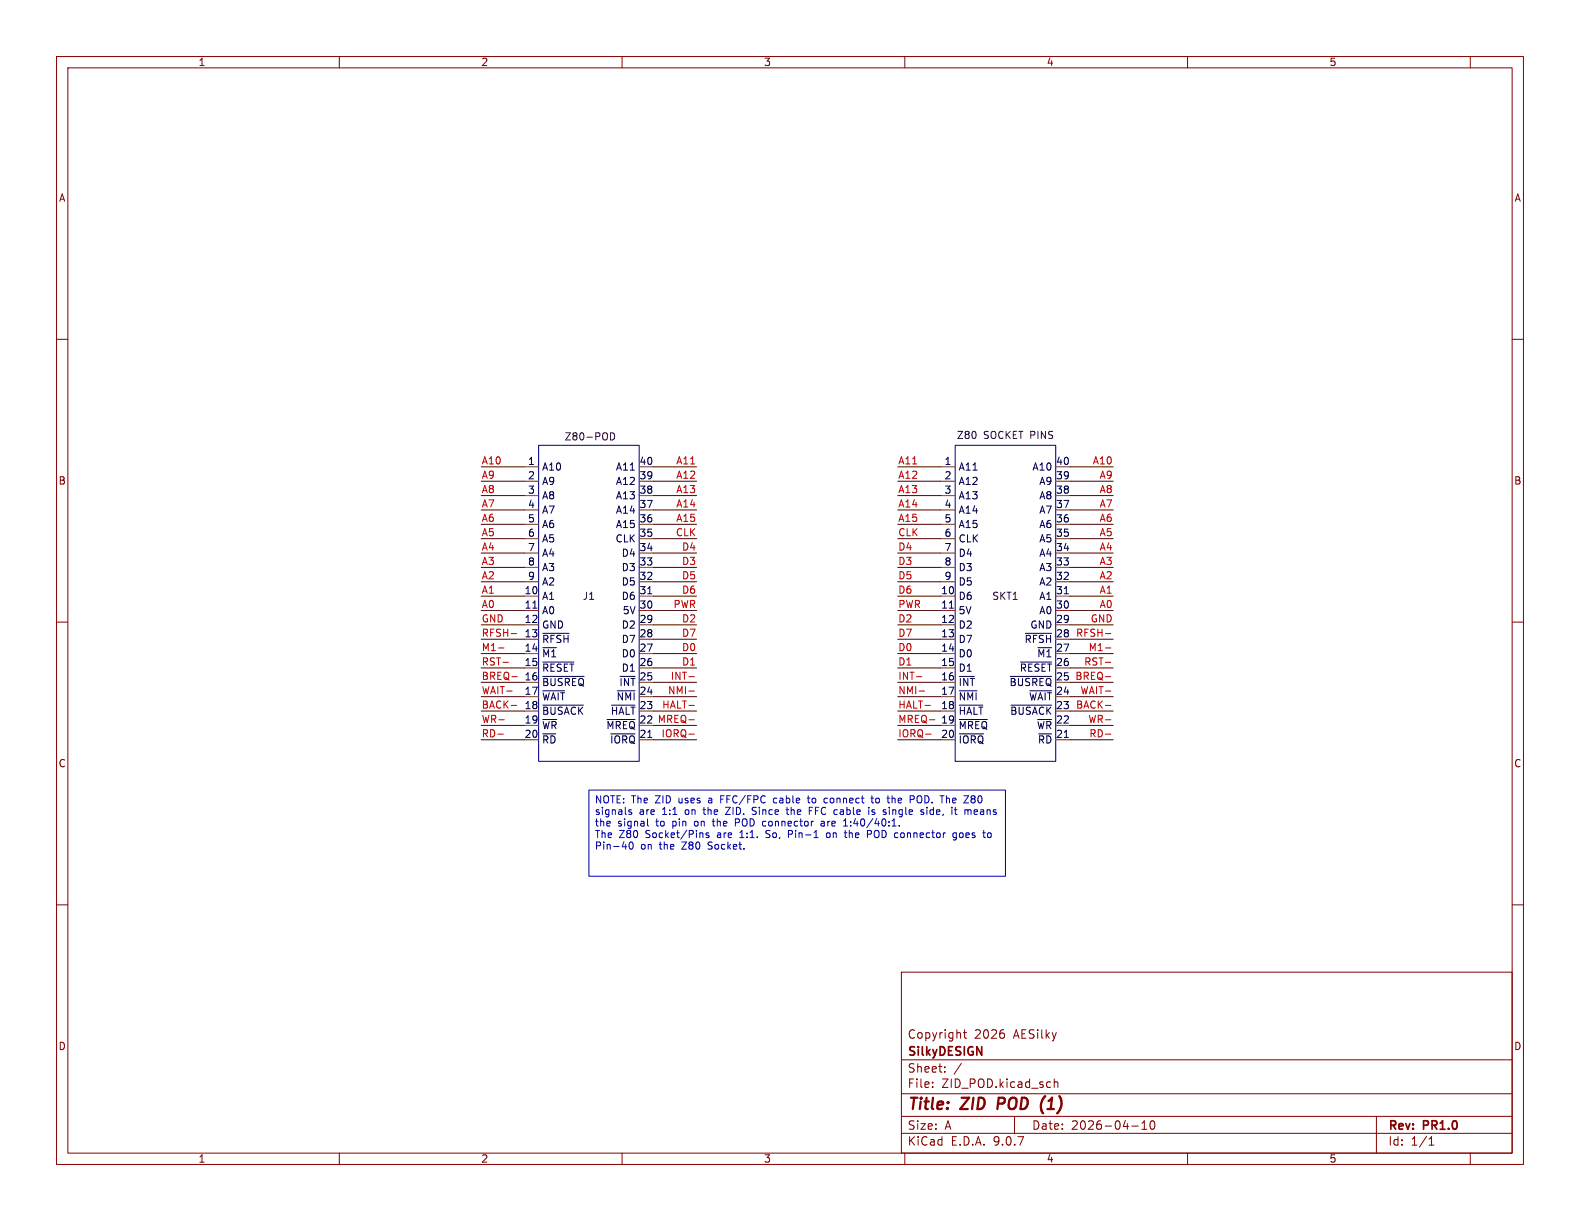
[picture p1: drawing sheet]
(kicad_sch
 (version 20250114)
 (generator "eeschema")
 (generator_version "9.0")
 (paper "A")
 (title_block
  (title "ZID POD (1)")
  (date "2026-04-10")
  (rev "PR1.0")
  (company "SilkyDESIGN")
  (comment 1 "Copyright 2026 AESilky"))
 (lib_symbols
  (symbol "AES_Library:Z80-Pod-AES" (exclude_from_sim no) (in_bom yes) (on_board yes)
   (property "Reference" "J" (at 0 0 0) (effects (font (size 1.27 1.27)) (hide yes)))
   (property "Value" "Z80-POD" (at 0 0 0) (effects (font (size 1.27 1.27))))
   (property "Footprint" "" (at 0 0 0) (effects (font (size 1.27 1.27)) (hide yes)))
   (property "Datasheet" "" (at 0 0 0) (effects (font (size 1.27 1.27)) (hide yes)))
   (property "Description" "Receive Debugger from Cable (reverse pins)" (at 0 0 0) (effects (font (size 1.27 1.27)) (hide yes)))
   (property "PIN_NOTE" "BIDIRECTIONAL pins are OUT on Z80, IN on TARGET" (at 0 0 0) (effects (font (size 1.27 1.27)) (hide yes)))
   (symbol "Z80-Pod-AES_0_1"
    (rectangle (start -8.89 26.67) (end 8.89 -29.21) (stroke (width 0) (type default)) (fill (type none))))
   (symbol "Z80-Pod-AES_1_1"
    (pin tri_state line (at -11.43 22.86 0) (length 2.54) (name "A10" (effects (font (size 1.27 1.27)))) (number "1" (effects (font (size 1.27 1.27)))))
    (pin tri_state line (at -11.43 20.32 0) (length 2.54) (name "A9" (effects (font (size 1.27 1.27)))) (number "2" (effects (font (size 1.27 1.27)))))
    (pin tri_state line (at -11.43 17.78 0) (length 2.54) (name "A8" (effects (font (size 1.27 1.27)))) (number "3" (effects (font (size 1.27 1.27)))))
    (pin tri_state line (at -11.43 15.24 0) (length 2.54) (name "A7" (effects (font (size 1.27 1.27)))) (number "4" (effects (font (size 1.27 1.27)))))
    (pin tri_state line (at -11.43 12.7 0) (length 2.54) (name "A6" (effects (font (size 1.27 1.27)))) (number "5" (effects (font (size 1.27 1.27)))))
    (pin tri_state line (at -11.43 10.16 0) (length 2.54) (name "A5" (effects (font (size 1.27 1.27)))) (number "6" (effects (font (size 1.27 1.27)))))
    (pin tri_state line (at -11.43 7.62 0) (length 2.54) (name "A4" (effects (font (size 1.27 1.27)))) (number "7" (effects (font (size 1.27 1.27)))))
    (pin tri_state line (at -11.43 5.08 0) (length 2.54) (name "A3" (effects (font (size 1.27 1.27)))) (number "8" (effects (font (size 1.27 1.27)))))
    (pin tri_state line (at -11.43 2.54 0) (length 2.54) (name "A2" (effects (font (size 1.27 1.27)))) (number "9" (effects (font (size 1.27 1.27)))))
    (pin tri_state line (at -11.43 0 0) (length 2.54) (name "A1" (effects (font (size 1.27 1.27)))) (number "10" (effects (font (size 1.27 1.27)))))
    (pin power_in line (at -11.43 -2.54 0) (length 2.54) (name "A0" (effects (font (size 1.27 1.27)))) (number "11" (effects (font (size 1.27 1.27)))))
    (pin tri_state line (at -11.43 -5.08 0) (length 2.54) (name "GND" (effects (font (size 1.27 1.27)))) (number "12" (effects (font (size 1.27 1.27)))))
    (pin bidirectional line (at -11.43 -7.62 0) (length 2.54) (name "~{RFSH}" (effects (font (size 1.27 1.27)))) (number "13" (effects (font (size 1.27 1.27)))))
    (pin bidirectional line (at -11.43 -10.16 0) (length 2.54) (name "~{M1}" (effects (font (size 1.27 1.27)))) (number "14" (effects (font (size 1.27 1.27)))))
    (pin bidirectional line (at -11.43 -12.7 0) (length 2.54) (name "~{RESET}" (effects (font (size 1.27 1.27)))) (number "15" (effects (font (size 1.27 1.27)))))
    (pin open_collector line (at -11.43 -15.24 0) (length 2.54) (name "~{BUSREQ}" (effects (font (size 1.27 1.27)))) (number "16" (effects (font (size 1.27 1.27)))))
    (pin open_collector line (at -11.43 -17.78 0) (length 2.54) (name "~{WAIT}" (effects (font (size 1.27 1.27)))) (number "17" (effects (font (size 1.27 1.27)))))
    (pin bidirectional line (at -11.43 -20.32 0) (length 2.54) (name "~{BUSACK}" (effects (font (size 1.27 1.27)))) (number "18" (effects (font (size 1.27 1.27)))))
    (pin tri_state line (at -11.43 -22.86 0) (length 2.54) (name "~{WR}" (effects (font (size 1.27 1.27)))) (number "19" (effects (font (size 1.27 1.27)))))
    (pin tri_state line (at -11.43 -25.4 0) (length 2.54) (name "~{RD}" (effects (font (size 1.27 1.27)))) (number "20" (effects (font (size 1.27 1.27)))))
    (pin tri_state line (at 11.43 22.86 180) (length 2.54) (name "A11" (effects (font (size 1.27 1.27)))) (number "40" (effects (font (size 1.27 1.27)))))
    (pin tri_state line (at 11.43 20.32 180) (length 2.54) (name "A12" (effects (font (size 1.27 1.27)))) (number "39" (effects (font (size 1.27 1.27)))))
    (pin tri_state line (at 11.43 17.78 180) (length 2.54) (name "A13" (effects (font (size 1.27 1.27)))) (number "38" (effects (font (size 1.27 1.27)))))
    (pin tri_state line (at 11.43 15.24 180) (length 2.54) (name "A14" (effects (font (size 1.27 1.27)))) (number "37" (effects (font (size 1.27 1.27)))))
    (pin tri_state line (at 11.43 12.7 180) (length 2.54) (name "A15" (effects (font (size 1.27 1.27)))) (number "36" (effects (font (size 1.27 1.27)))))
    (pin bidirectional line (at 11.43 10.16 180) (length 2.54) (name "CLK" (effects (font (size 1.27 1.27)))) (number "35" (effects (font (size 1.27 1.27)))))
    (pin tri_state line (at 11.43 7.62 180) (length 2.54) (name "D4" (effects (font (size 1.27 1.27)))) (number "34" (effects (font (size 1.27 1.27)))))
    (pin tri_state line (at 11.43 5.08 180) (length 2.54) (name "D3" (effects (font (size 1.27 1.27)))) (number "33" (effects (font (size 1.27 1.27)))))
    (pin tri_state line (at 11.43 2.54 180) (length 2.54) (name "D5" (effects (font (size 1.27 1.27)))) (number "32" (effects (font (size 1.27 1.27)))))
    (pin tri_state line (at 11.43 0 180) (length 2.54) (name "D6" (effects (font (size 1.27 1.27)))) (number "31" (effects (font (size 1.27 1.27)))))
    (pin power_in line (at 11.43 -2.54 180) (length 2.54) (name "5V" (effects (font (size 1.27 1.27)))) (number "30" (effects (font (size 1.27 1.27)))))
    (pin tri_state line (at 11.43 -5.08 180) (length 2.54) (name "D2" (effects (font (size 1.27 1.27)))) (number "29" (effects (font (size 1.27 1.27)))))
    (pin tri_state line (at 11.43 -7.62 180) (length 2.54) (name "D7" (effects (font (size 1.27 1.27)))) (number "28" (effects (font (size 1.27 1.27)))))
    (pin tri_state line (at 11.43 -10.16 180) (length 2.54) (name "D0" (effects (font (size 1.27 1.27)))) (number "27" (effects (font (size 1.27 1.27)))))
    (pin tri_state line (at 11.43 -12.7 180) (length 2.54) (name "D1" (effects (font (size 1.27 1.27)))) (number "26" (effects (font (size 1.27 1.27)))))
    (pin open_collector line (at 11.43 -15.24 180) (length 2.54) (name "~{INT}" (effects (font (size 1.27 1.27)))) (number "25" (effects (font (size 1.27 1.27)))))
    (pin open_collector line (at 11.43 -17.78 180) (length 2.54) (name "~{NMI}" (effects (font (size 1.27 1.27)))) (number "24" (effects (font (size 1.27 1.27)))))
    (pin bidirectional line (at 11.43 -20.32 180) (length 2.54) (name "~{HALT}" (effects (font (size 1.27 1.27)))) (number "23" (effects (font (size 1.27 1.27)))))
    (pin tri_state line (at 11.43 -22.86 180) (length 2.54) (name "~{MREQ}" (effects (font (size 1.27 1.27)))) (number "22" (effects (font (size 1.27 1.27)))))
    (pin tri_state line (at 11.43 -25.4 180) (length 2.54) (name "~{IORQ}" (effects (font (size 1.27 1.27)))) (number "21" (effects (font (size 1.27 1.27))))))
   (embedded_fonts no))
  (symbol "AES_Library:Z80-Target-AES" (exclude_from_sim no) (in_bom yes) (on_board yes)
   (property "Reference" "J" (at 0 0 0) (effects (font (size 1.27 1.27)) (hide yes)))
   (property "Value" "Z80-Target" (at 0 0 0) (effects (font (size 1.27 1.27))))
   (property "Footprint" "Connector_PinHeader_2.00mm:PinHeader_2x20_P2.00mm_Vertical" (at 0 0 0) (effects (font (size 1.27 1.27)) (hide yes)))
   (property "Datasheet" "https://smallcomputercentral.com/rcbus/" (at 0 0 0) (effects (font (size 1.27 1.27)) (hide yes)))
   (property "Description" "Connect Z80 to Target via Cable" (at 0 0 0) (effects (font (size 1.27 1.27)) (hide yes)))
   (property "PIN_NOTE" "BIDIRECTIONAL pins are OUT on Z80, IN on TARGET" (at 0 0 0) (effects (font (size 1.27 1.27)) (hide yes)))
   (symbol "Z80-Target-AES_0_1"
    (rectangle (start -8.89 26.67) (end 8.89 -29.21) (stroke (width 0) (type default)) (fill (type none))))
   (symbol "Z80-Target-AES_1_1"
    (pin tri_state line (at -11.43 22.86 0) (length 2.54) (name "A11" (effects (font (size 1.27 1.27)))) (number "1" (effects (font (size 1.27 1.27)))))
    (pin tri_state line (at -11.43 20.32 0) (length 2.54) (name "A12" (effects (font (size 1.27 1.27)))) (number "2" (effects (font (size 1.27 1.27)))))
    (pin tri_state line (at -11.43 17.78 0) (length 2.54) (name "A13" (effects (font (size 1.27 1.27)))) (number "3" (effects (font (size 1.27 1.27)))))
    (pin tri_state line (at -11.43 15.24 0) (length 2.54) (name "A14" (effects (font (size 1.27 1.27)))) (number "4" (effects (font (size 1.27 1.27)))))
    (pin tri_state line (at -11.43 12.7 0) (length 2.54) (name "A15" (effects (font (size 1.27 1.27)))) (number "5" (effects (font (size 1.27 1.27)))))
    (pin bidirectional line (at -11.43 10.16 0) (length 2.54) (name "CLK" (effects (font (size 1.27 1.27)))) (number "6" (effects (font (size 1.27 1.27)))))
    (pin tri_state line (at -11.43 7.62 0) (length 2.54) (name "D4" (effects (font (size 1.27 1.27)))) (number "7" (effects (font (size 1.27 1.27)))))
    (pin tri_state line (at -11.43 5.08 0) (length 2.54) (name "D3" (effects (font (size 1.27 1.27)))) (number "8" (effects (font (size 1.27 1.27)))))
    (pin tri_state line (at -11.43 2.54 0) (length 2.54) (name "D5" (effects (font (size 1.27 1.27)))) (number "9" (effects (font (size 1.27 1.27)))))
    (pin tri_state line (at -11.43 0 0) (length 2.54) (name "D6" (effects (font (size 1.27 1.27)))) (number "10" (effects (font (size 1.27 1.27)))))
    (pin power_in line (at -11.43 -2.54 0) (length 2.54) (name "5V" (effects (font (size 1.27 1.27)))) (number "11" (effects (font (size 1.27 1.27)))))
    (pin tri_state line (at -11.43 -5.08 0) (length 2.54) (name "D2" (effects (font (size 1.27 1.27)))) (number "12" (effects (font (size 1.27 1.27)))))
    (pin tri_state line (at -11.43 -7.62 0) (length 2.54) (name "D7" (effects (font (size 1.27 1.27)))) (number "13" (effects (font (size 1.27 1.27)))))
    (pin tri_state line (at -11.43 -10.16 0) (length 2.54) (name "D0" (effects (font (size 1.27 1.27)))) (number "14" (effects (font (size 1.27 1.27)))))
    (pin tri_state line (at -11.43 -12.7 0) (length 2.54) (name "D1" (effects (font (size 1.27 1.27)))) (number "15" (effects (font (size 1.27 1.27)))))
    (pin open_collector line (at -11.43 -15.24 0) (length 2.54) (name "~{INT}" (effects (font (size 1.27 1.27)))) (number "16" (effects (font (size 1.27 1.27)))))
    (pin open_collector line (at -11.43 -17.78 0) (length 2.54) (name "~{NMI}" (effects (font (size 1.27 1.27)))) (number "17" (effects (font (size 1.27 1.27)))))
    (pin bidirectional line (at -11.43 -20.32 0) (length 2.54) (name "~{HALT}" (effects (font (size 1.27 1.27)))) (number "18" (effects (font (size 1.27 1.27)))))
    (pin tri_state line (at -11.43 -22.86 0) (length 2.54) (name "~{MREQ}" (effects (font (size 1.27 1.27)))) (number "19" (effects (font (size 1.27 1.27)))))
    (pin tri_state line (at -11.43 -25.4 0) (length 2.54) (name "~{IORQ}" (effects (font (size 1.27 1.27)))) (number "20" (effects (font (size 1.27 1.27)))))
    (pin tri_state line (at 11.43 22.86 180) (length 2.54) (name "A10" (effects (font (size 1.27 1.27)))) (number "40" (effects (font (size 1.27 1.27)))))
    (pin tri_state line (at 11.43 20.32 180) (length 2.54) (name "A9" (effects (font (size 1.27 1.27)))) (number "39" (effects (font (size 1.27 1.27)))))
    (pin tri_state line (at 11.43 17.78 180) (length 2.54) (name "A8" (effects (font (size 1.27 1.27)))) (number "38" (effects (font (size 1.27 1.27)))))
    (pin tri_state line (at 11.43 15.24 180) (length 2.54) (name "A7" (effects (font (size 1.27 1.27)))) (number "37" (effects (font (size 1.27 1.27)))))
    (pin tri_state line (at 11.43 12.7 180) (length 2.54) (name "A6" (effects (font (size 1.27 1.27)))) (number "36" (effects (font (size 1.27 1.27)))))
    (pin tri_state line (at 11.43 10.16 180) (length 2.54) (name "A5" (effects (font (size 1.27 1.27)))) (number "35" (effects (font (size 1.27 1.27)))))
    (pin tri_state line (at 11.43 7.62 180) (length 2.54) (name "A4" (effects (font (size 1.27 1.27)))) (number "34" (effects (font (size 1.27 1.27)))))
    (pin tri_state line (at 11.43 5.08 180) (length 2.54) (name "A3" (effects (font (size 1.27 1.27)))) (number "33" (effects (font (size 1.27 1.27)))))
    (pin tri_state line (at 11.43 2.54 180) (length 2.54) (name "A2" (effects (font (size 1.27 1.27)))) (number "32" (effects (font (size 1.27 1.27)))))
    (pin tri_state line (at 11.43 0 180) (length 2.54) (name "A1" (effects (font (size 1.27 1.27)))) (number "31" (effects (font (size 1.27 1.27)))))
    (pin tri_state line (at 11.43 -2.54 180) (length 2.54) (name "A0" (effects (font (size 1.27 1.27)))) (number "30" (effects (font (size 1.27 1.27)))))
    (pin power_in line (at 11.43 -5.08 180) (length 2.54) (name "GND" (effects (font (size 1.27 1.27)))) (number "29" (effects (font (size 1.27 1.27)))))
    (pin bidirectional line (at 11.43 -7.62 180) (length 2.54) (name "~{RFSH}" (effects (font (size 1.27 1.27)))) (number "28" (effects (font (size 1.27 1.27)))))
    (pin bidirectional line (at 11.43 -10.16 180) (length 2.54) (name "~{M1}" (effects (font (size 1.27 1.27)))) (number "27" (effects (font (size 1.27 1.27)))))
    (pin open_collector line (at 11.43 -12.7 180) (length 2.54) (name "~{RESET}" (effects (font (size 1.27 1.27)))) (number "26" (effects (font (size 1.27 1.27)))))
    (pin bidirectional line (at 11.43 -15.24 180) (length 2.54) (name "~{BUSREQ}" (effects (font (size 1.27 1.27)))) (number "25" (effects (font (size 1.27 1.27)))))
    (pin bidirectional line (at 11.43 -17.78 180) (length 2.54) (name "~{WAIT}" (effects (font (size 1.27 1.27)))) (number "24" (effects (font (size 1.27 1.27)))))
    (pin bidirectional line (at 11.43 -20.32 180) (length 2.54) (name "~{BUSACK}" (effects (font (size 1.27 1.27)))) (number "23" (effects (font (size 1.27 1.27)))))
    (pin tri_state line (at 11.43 -22.86 180) (length 2.54) (name "~{WR}" (effects (font (size 1.27 1.27)))) (number "22" (effects (font (size 1.27 1.27)))))
    (pin tri_state line (at 11.43 -25.4 180) (length 2.54) (name "~{RD}" (effects (font (size 1.27 1.27)))) (number "21" (effects (font (size 1.27 1.27))))))
   (embedded_fonts no)))
 (text_box "NOTE: The ZID uses a FFC/FPC cable to connect to the POD. The Z80 signals are 1:1 on the ZID. Since the FFC cable is single side, it means the signal to pin on the POD connector are 1:40/40:1.\nThe Z80 Socket/Pins are 1:1. So, Pin-1 on the POD connector goes to Pin-40 on the Z80 Socket."
  (exclude_from_sim no)
  (at 104.14 139.7 0)
  (size 73.66 15.24)
  (margins 0.9525 0.9525 0.9525 0.9525)
  (stroke (width 0) (type solid))
  (fill (type none))
  (effects (font (size 1.27 1.27)) (justify left top)))
 (wire
  (pts (xy 158.75 85.09) (xy 166.37 85.09))
  (stroke (width 0) (type default)))
 (wire
  (pts (xy 123.19 85.09) (xy 115.57 85.09))
  (stroke (width 0) (type default)))
 (wire
  (pts (xy 158.75 120.65) (xy 166.37 120.65))
  (stroke (width 0) (type default)))
 (wire
  (pts (xy 158.75 102.87) (xy 166.37 102.87))
  (stroke (width 0) (type default)))
 (wire
  (pts (xy 158.75 110.49) (xy 166.37 110.49))
  (stroke (width 0) (type default)))
 (wire
  (pts (xy 123.19 100.33) (xy 115.57 100.33))
  (stroke (width 0) (type default)))
 (wire
  (pts (xy 158.75 130.81) (xy 166.37 130.81))
  (stroke (width 0) (type default)))
 (wire
  (pts (xy 158.75 90.17) (xy 166.37 90.17))
  (stroke (width 0) (type default)))
 (wire
  (pts (xy 123.19 82.55) (xy 115.57 82.55))
  (stroke (width 0) (type default)))
 (wire
  (pts (xy 123.19 107.95) (xy 115.57 107.95))
  (stroke (width 0) (type default)))
 (wire
  (pts (xy 123.19 123.19) (xy 115.57 123.19))
  (stroke (width 0) (type default)))
 (wire
  (pts (xy 189.23 120.65) (xy 196.85 120.65))
  (stroke (width 0) (type default)))
 (wire
  (pts (xy 158.75 115.57) (xy 166.37 115.57))
  (stroke (width 0) (type default)))
 (wire
  (pts (xy 158.75 118.11) (xy 166.37 118.11))
  (stroke (width 0) (type default)))
 (wire
  (pts (xy 158.75 97.79) (xy 166.37 97.79))
  (stroke (width 0) (type default)))
 (wire
  (pts (xy 189.23 95.25) (xy 196.85 95.25))
  (stroke (width 0) (type default)))
 (wire
  (pts (xy 189.23 113.03) (xy 196.85 113.03))
  (stroke (width 0) (type default)))
 (wire
  (pts (xy 189.23 100.33) (xy 196.85 100.33))
  (stroke (width 0) (type default)))
 (wire
  (pts (xy 158.75 107.95) (xy 166.37 107.95))
  (stroke (width 0) (type default)))
 (wire
  (pts (xy 189.23 123.19) (xy 196.85 123.19))
  (stroke (width 0) (type default)))
 (wire
  (pts (xy 158.75 113.03) (xy 166.37 113.03))
  (stroke (width 0) (type default)))
 (wire
  (pts (xy 92.71 125.73) (xy 85.09 125.73))
  (stroke (width 0) (type default)))
 (wire
  (pts (xy 92.71 110.49) (xy 85.09 110.49))
  (stroke (width 0) (type default)))
 (wire
  (pts (xy 158.75 100.33) (xy 166.37 100.33))
  (stroke (width 0) (type default)))
 (wire
  (pts (xy 123.19 102.87) (xy 115.57 102.87))
  (stroke (width 0) (type default)))
 (wire
  (pts (xy 189.23 82.55) (xy 196.85 82.55))
  (stroke (width 0) (type default)))
 (wire
  (pts (xy 158.75 128.27) (xy 166.37 128.27))
  (stroke (width 0) (type default)))
 (wire
  (pts (xy 123.19 92.71) (xy 115.57 92.71))
  (stroke (width 0) (type default)))
 (wire
  (pts (xy 189.23 90.17) (xy 196.85 90.17))
  (stroke (width 0) (type default)))
 (wire
  (pts (xy 92.71 82.55) (xy 85.09 82.55))
  (stroke (width 0) (type default)))
 (wire
  (pts (xy 123.19 90.17) (xy 115.57 90.17))
  (stroke (width 0) (type default)))
 (wire
  (pts (xy 189.23 102.87) (xy 196.85 102.87))
  (stroke (width 0) (type default)))
 (wire
  (pts (xy 123.19 118.11) (xy 115.57 118.11))
  (stroke (width 0) (type default)))
 (wire
  (pts (xy 123.19 95.25) (xy 115.57 95.25))
  (stroke (width 0) (type default)))
 (wire
  (pts (xy 92.71 95.25) (xy 85.09 95.25))
  (stroke (width 0) (type default)))
 (wire
  (pts (xy 92.71 105.41) (xy 85.09 105.41))
  (stroke (width 0) (type default)))
 (wire
  (pts (xy 92.71 123.19) (xy 85.09 123.19))
  (stroke (width 0) (type default)))
 (wire
  (pts (xy 123.19 97.79) (xy 115.57 97.79))
  (stroke (width 0) (type default)))
 (wire
  (pts (xy 158.75 87.63) (xy 166.37 87.63))
  (stroke (width 0) (type default)))
 (wire
  (pts (xy 158.75 125.73) (xy 166.37 125.73))
  (stroke (width 0) (type default)))
 (wire
  (pts (xy 92.71 130.81) (xy 85.09 130.81))
  (stroke (width 0) (type default)))
 (wire
  (pts (xy 92.71 128.27) (xy 85.09 128.27))
  (stroke (width 0) (type default)))
 (wire
  (pts (xy 189.23 92.71) (xy 196.85 92.71))
  (stroke (width 0) (type default)))
 (wire
  (pts (xy 123.19 110.49) (xy 115.57 110.49))
  (stroke (width 0) (type default)))
 (wire
  (pts (xy 123.19 130.81) (xy 115.57 130.81))
  (stroke (width 0) (type default)))
 (wire
  (pts (xy 123.19 120.65) (xy 115.57 120.65))
  (stroke (width 0) (type default)))
 (wire
  (pts (xy 92.71 92.71) (xy 85.09 92.71))
  (stroke (width 0) (type default)))
 (wire
  (pts (xy 92.71 107.95) (xy 85.09 107.95))
  (stroke (width 0) (type default)))
 (wire
  (pts (xy 92.71 97.79) (xy 85.09 97.79))
  (stroke (width 0) (type default)))
 (wire
  (pts (xy 189.23 130.81) (xy 196.85 130.81))
  (stroke (width 0) (type default)))
 (wire
  (pts (xy 123.19 113.03) (xy 115.57 113.03))
  (stroke (width 0) (type default)))
 (wire
  (pts (xy 189.23 110.49) (xy 196.85 110.49))
  (stroke (width 0) (type default)))
 (wire
  (pts (xy 92.71 85.09) (xy 85.09 85.09))
  (stroke (width 0) (type default)))
 (wire
  (pts (xy 158.75 92.71) (xy 166.37 92.71))
  (stroke (width 0) (type default)))
 (wire
  (pts (xy 189.23 115.57) (xy 196.85 115.57))
  (stroke (width 0) (type default)))
 (wire
  (pts (xy 189.23 87.63) (xy 196.85 87.63))
  (stroke (width 0) (type default)))
 (wire
  (pts (xy 123.19 115.57) (xy 115.57 115.57))
  (stroke (width 0) (type default)))
 (wire
  (pts (xy 158.75 123.19) (xy 166.37 123.19))
  (stroke (width 0) (type default)))
 (wire
  (pts (xy 189.23 85.09) (xy 196.85 85.09))
  (stroke (width 0) (type default)))
 (wire
  (pts (xy 92.71 120.65) (xy 85.09 120.65))
  (stroke (width 0) (type default)))
 (wire
  (pts (xy 189.23 105.41) (xy 196.85 105.41))
  (stroke (width 0) (type default)))
 (wire
  (pts (xy 123.19 125.73) (xy 115.57 125.73))
  (stroke (width 0) (type default)))
 (wire
  (pts (xy 92.71 87.63) (xy 85.09 87.63))
  (stroke (width 0) (type default)))
 (wire
  (pts (xy 123.19 87.63) (xy 115.57 87.63))
  (stroke (width 0) (type default)))
 (wire
  (pts (xy 123.19 128.27) (xy 115.57 128.27))
  (stroke (width 0) (type default)))
 (wire
  (pts (xy 189.23 107.95) (xy 196.85 107.95))
  (stroke (width 0) (type default)))
 (wire
  (pts (xy 158.75 95.25) (xy 166.37 95.25))
  (stroke (width 0) (type default)))
 (wire
  (pts (xy 123.19 105.41) (xy 115.57 105.41))
  (stroke (width 0) (type default)))
 (wire
  (pts (xy 158.75 82.55) (xy 166.37 82.55))
  (stroke (width 0) (type default)))
 (wire
  (pts (xy 92.71 118.11) (xy 85.09 118.11))
  (stroke (width 0) (type default)))
 (wire
  (pts (xy 158.75 105.41) (xy 166.37 105.41))
  (stroke (width 0) (type default)))
 (wire
  (pts (xy 92.71 100.33) (xy 85.09 100.33))
  (stroke (width 0) (type default)))
 (wire
  (pts (xy 189.23 118.11) (xy 196.85 118.11))
  (stroke (width 0) (type default)))
 (wire
  (pts (xy 189.23 125.73) (xy 196.85 125.73))
  (stroke (width 0) (type default)))
 (wire
  (pts (xy 189.23 97.79) (xy 196.85 97.79))
  (stroke (width 0) (type default)))
 (wire
  (pts (xy 92.71 115.57) (xy 85.09 115.57))
  (stroke (width 0) (type default)))
 (wire
  (pts (xy 92.71 90.17) (xy 85.09 90.17))
  (stroke (width 0) (type default)))
 (wire
  (pts (xy 92.71 102.87) (xy 85.09 102.87))
  (stroke (width 0) (type default)))
 (wire
  (pts (xy 92.71 113.03) (xy 85.09 113.03))
  (stroke (width 0) (type default)))
 (wire
  (pts (xy 189.23 128.27) (xy 196.85 128.27))
  (stroke (width 0) (type default)))
 (label "INT-"
  (at 158.75 120.65 0)
  (effects (font (size 1.27 1.27)) (justify left bottom)))
 (label "A11"
  (at 158.75 82.55 0)
  (effects (font (size 1.27 1.27)) (justify left bottom)))
 (label "M1-"
  (at 196.85 115.57 180)
  (effects (font (size 1.27 1.27)) (justify right bottom)))
 (label "A2"
  (at 85.09 102.87 0)
  (effects (font (size 1.27 1.27)) (justify left bottom)))
 (label "D1"
  (at 158.75 118.11 0)
  (effects (font (size 1.27 1.27)) (justify left bottom)))
 (label "A14"
  (at 158.75 90.17 0)
  (effects (font (size 1.27 1.27)) (justify left bottom)))
 (label "A1"
  (at 196.85 105.41 180)
  (effects (font (size 1.27 1.27)) (justify right bottom)))
 (label "RD-"
  (at 85.09 130.81 0)
  (effects (font (size 1.27 1.27)) (justify left bottom)))
 (label "A5"
  (at 196.85 95.25 180)
  (effects (font (size 1.27 1.27)) (justify right bottom)))
 (label "D6"
  (at 158.75 105.41 0)
  (effects (font (size 1.27 1.27)) (justify left bottom)))
 (label "A0"
  (at 85.09 107.95 0)
  (effects (font (size 1.27 1.27)) (justify left bottom)))
 (label "D6"
  (at 123.19 105.41 180)
  (effects (font (size 1.27 1.27)) (justify right bottom)))
 (label "NMI-"
  (at 158.75 123.19 0)
  (effects (font (size 1.27 1.27)) (justify left bottom)))
 (label "RD-"
  (at 196.85 130.81 180)
  (effects (font (size 1.27 1.27)) (justify right bottom)))
 (label "A14"
  (at 123.19 90.17 180)
  (effects (font (size 1.27 1.27)) (justify right bottom)))
 (label "D1"
  (at 123.19 118.11 180)
  (effects (font (size 1.27 1.27)) (justify right bottom)))
 (label "D7"
  (at 123.19 113.03 180)
  (effects (font (size 1.27 1.27)) (justify right bottom)))
 (label "HALT-"
  (at 123.19 125.73 180)
  (effects (font (size 1.27 1.27)) (justify right bottom)))
 (label "D4"
  (at 158.75 97.79 0)
  (effects (font (size 1.27 1.27)) (justify left bottom)))
 (label "GND"
  (at 196.85 110.49 180)
  (effects (font (size 1.27 1.27)) (justify right bottom)))
 (label "D2"
  (at 123.19 110.49 180)
  (effects (font (size 1.27 1.27)) (justify right bottom)))
 (label "CLK"
  (at 158.75 95.25 0)
  (effects (font (size 1.27 1.27)) (justify left bottom)))
 (label "A13"
  (at 123.19 87.63 180)
  (effects (font (size 1.27 1.27)) (justify right bottom)))
 (label "D4"
  (at 123.19 97.79 180)
  (effects (font (size 1.27 1.27)) (justify right bottom)))
 (label "A8"
  (at 196.85 87.63 180)
  (effects (font (size 1.27 1.27)) (justify right bottom)))
 (label "PWR"
  (at 123.19 107.95 180)
  (effects (font (size 1.27 1.27)) (justify right bottom)))
 (label "RFSH-"
  (at 196.85 113.03 180)
  (effects (font (size 1.27 1.27)) (justify right bottom)))
 (label "A6"
  (at 85.09 92.71 0)
  (effects (font (size 1.27 1.27)) (justify left bottom)))
 (label "D0"
  (at 158.75 115.57 0)
  (effects (font (size 1.27 1.27)) (justify left bottom)))
 (label "INT-"
  (at 123.19 120.65 180)
  (effects (font (size 1.27 1.27)) (justify right bottom)))
 (label "D7"
  (at 158.75 113.03 0)
  (effects (font (size 1.27 1.27)) (justify left bottom)))
 (label "A9"
  (at 196.85 85.09 180)
  (effects (font (size 1.27 1.27)) (justify right bottom)))
 (label "A4"
  (at 196.85 97.79 180)
  (effects (font (size 1.27 1.27)) (justify right bottom)))
 (label "MREQ-"
  (at 158.75 128.27 0)
  (effects (font (size 1.27 1.27)) (justify left bottom)))
 (label "A7"
  (at 196.85 90.17 180)
  (effects (font (size 1.27 1.27)) (justify right bottom)))
 (label "A13"
  (at 158.75 87.63 0)
  (effects (font (size 1.27 1.27)) (justify left bottom)))
 (label "IORQ-"
  (at 158.75 130.81 0)
  (effects (font (size 1.27 1.27)) (justify left bottom)))
 (label "D3"
  (at 123.19 100.33 180)
  (effects (font (size 1.27 1.27)) (justify right bottom)))
 (label "PWR"
  (at 158.75 107.95 0)
  (effects (font (size 1.27 1.27)) (justify left bottom)))
 (label "A6"
  (at 196.85 92.71 180)
  (effects (font (size 1.27 1.27)) (justify right bottom)))
 (label "NMI-"
  (at 123.19 123.19 180)
  (effects (font (size 1.27 1.27)) (justify right bottom)))
 (label "A2"
  (at 196.85 102.87 180)
  (effects (font (size 1.27 1.27)) (justify right bottom)))
 (label "M1-"
  (at 85.09 115.57 0)
  (effects (font (size 1.27 1.27)) (justify left bottom)))
 (label "D5"
  (at 123.19 102.87 180)
  (effects (font (size 1.27 1.27)) (justify right bottom)))
 (label "D2"
  (at 158.75 110.49 0)
  (effects (font (size 1.27 1.27)) (justify left bottom)))
 (label "RST-"
  (at 85.09 118.11 0)
  (effects (font (size 1.27 1.27)) (justify left bottom)))
 (label "A5"
  (at 85.09 95.25 0)
  (effects (font (size 1.27 1.27)) (justify left bottom)))
 (label "BACK-"
  (at 85.09 125.73 0)
  (effects (font (size 1.27 1.27)) (justify left bottom)))
 (label "A12"
  (at 123.19 85.09 180)
  (effects (font (size 1.27 1.27)) (justify right bottom)))
 (label "CLK"
  (at 123.19 95.25 180)
  (effects (font (size 1.27 1.27)) (justify right bottom)))
 (label "A15"
  (at 158.75 92.71 0)
  (effects (font (size 1.27 1.27)) (justify left bottom)))
 (label "D5"
  (at 158.75 102.87 0)
  (effects (font (size 1.27 1.27)) (justify left bottom)))
 (label "A9"
  (at 85.09 85.09 0)
  (effects (font (size 1.27 1.27)) (justify left bottom)))
 (label "A7"
  (at 85.09 90.17 0)
  (effects (font (size 1.27 1.27)) (justify left bottom)))
 (label "A15"
  (at 123.19 92.71 180)
  (effects (font (size 1.27 1.27)) (justify right bottom)))
 (label "A10"
  (at 85.09 82.55 0)
  (effects (font (size 1.27 1.27)) (justify left bottom)))
 (label "D0"
  (at 123.19 115.57 180)
  (effects (font (size 1.27 1.27)) (justify right bottom)))
 (label "A3"
  (at 196.85 100.33 180)
  (effects (font (size 1.27 1.27)) (justify right bottom)))
 (label "A4"
  (at 85.09 97.79 0)
  (effects (font (size 1.27 1.27)) (justify left bottom)))
 (label "A0"
  (at 196.85 107.95 180)
  (effects (font (size 1.27 1.27)) (justify right bottom)))
 (label "WR-"
  (at 196.85 128.27 180)
  (effects (font (size 1.27 1.27)) (justify right bottom)))
 (label "A8"
  (at 85.09 87.63 0)
  (effects (font (size 1.27 1.27)) (justify left bottom)))
 (label "HALT-"
  (at 158.75 125.73 0)
  (effects (font (size 1.27 1.27)) (justify left bottom)))
 (label "MREQ-"
  (at 123.19 128.27 180)
  (effects (font (size 1.27 1.27)) (justify right bottom)))
 (label "A10"
  (at 196.85 82.55 180)
  (effects (font (size 1.27 1.27)) (justify right bottom)))
 (label "BREQ-"
  (at 85.09 120.65 0)
  (effects (font (size 1.27 1.27)) (justify left bottom)))
 (label "WAIT-"
  (at 85.09 123.19 0)
  (effects (font (size 1.27 1.27)) (justify left bottom)))
 (label "A3"
  (at 85.09 100.33 0)
  (effects (font (size 1.27 1.27)) (justify left bottom)))
 (label "A11"
  (at 123.19 82.55 180)
  (effects (font (size 1.27 1.27)) (justify right bottom)))
 (label "RFSH-"
  (at 85.09 113.03 0)
  (effects (font (size 1.27 1.27)) (justify left bottom)))
 (label "BREQ-"
  (at 196.85 120.65 180)
  (effects (font (size 1.27 1.27)) (justify right bottom)))
 (label "GND"
  (at 85.09 110.49 0)
  (effects (font (size 1.27 1.27)) (justify left bottom)))
 (label "A12"
  (at 158.75 85.09 0)
  (effects (font (size 1.27 1.27)) (justify left bottom)))
 (label "WR-"
  (at 85.09 128.27 0)
  (effects (font (size 1.27 1.27)) (justify left bottom)))
 (label "BACK-"
  (at 196.85 125.73 180)
  (effects (font (size 1.27 1.27)) (justify right bottom)))
 (label "WAIT-"
  (at 196.85 123.19 180)
  (effects (font (size 1.27 1.27)) (justify right bottom)))
 (label "IORQ-"
  (at 123.19 130.81 180)
  (effects (font (size 1.27 1.27)) (justify right bottom)))
 (label "RST-"
  (at 196.85 118.11 180)
  (effects (font (size 1.27 1.27)) (justify right bottom)))
 (label "A1"
  (at 85.09 105.41 0)
  (effects (font (size 1.27 1.27)) (justify left bottom)))
 (label "D3"
  (at 158.75 100.33 0)
  (effects (font (size 1.27 1.27)) (justify left bottom)))
 (symbol
  (lib_id "AES_Library:Z80-Target-AES")
  (at 177.8 105.41 0)
  (unit 1)
  (exclude_from_sim no)
  (in_bom yes)
  (on_board yes)
  (dnp no)
  (property "Reference" "SKT1" (at 177.8 105.41 0) (effects (font (size 1.27 1.27))))
  (property "Value" "Z80 SOCKET PINS" (at 177.8 76.962 0) (effects (font (size 1.27 1.27))))
  (property "Footprint" "Package_DIP:DIP-40_W15.24mm" (at 177.8 105.41 0) (effects (font (size 1.27 1.27)) (hide yes)))
  (property "Datasheet" "https://smallcomputercentral.com/rcbus/" (at 177.8 105.41 0) (effects (font (size 1.27 1.27)) (hide yes)))
  (property "Description" "Plugs into the Z80 socket on target" (at 177.8 105.41 0) (effects (font (size 1.27 1.27)) (hide yes)))
  (property "PIN_NOTE" "BIDIRECTIONAL pins are OUT on Z80, IN on DEBUGGER" (at 177.8 105.41 0) (effects (font (size 1.27 1.27)) (hide yes)))
  (pin "10")
  (pin "19")
  (pin "39")
  (pin "18")
  (pin "1")
  (pin "7")
  (pin "12")
  (pin "33")
  (pin "2")
  (pin "5")
  (pin "9")
  (pin "13")
  (pin "15")
  (pin "3")
  (pin "20")
  (pin "6")
  (pin "4")
  (pin "11")
  (pin "14")
  (pin "16")
  (pin "8")
  (pin "17")
  (pin "40")
  (pin "38")
  (pin "37")
  (pin "36")
  (pin "35")
  (pin "34")
  (pin "24")
  (pin "26")
  (pin "31")
  (pin "27")
  (pin "21")
  (pin "23")
  (pin "32")
  (pin "28")
  (pin "22")
  (pin "29")
  (pin "25")
  (pin "30"))
 (symbol
  (lib_id "AES_Library:Z80-Pod-AES")
  (at 104.14 105.41 0)
  (unit 1)
  (exclude_from_sim no)
  (in_bom yes)
  (on_board yes)
  (dnp no)
  (property "Reference" "J1" (at 104.14 105.41 0) (effects (font (size 1.27 1.27))))
  (property "Value" "Z80-POD" (at 104.394 77.216 0) (effects (font (size 1.27 1.27))))
  (property "Footprint" "AES_Library:CviLux_CF25401D0-05-NH_FFC-FPC-AES" (at 104.14 105.41 0) (effects (font (size 1.27 1.27)) (hide yes)))
  (property "Datasheet" "" (at 104.14 105.41 0) (effects (font (size 1.27 1.27)) (hide yes)))
  (property "Description" "Receive Debugger from Cable (reverse pins)" (at 104.14 105.41 0) (effects (font (size 1.27 1.27)) (hide yes)))
  (property "PIN_NOTE" "BIDIRECTIONAL pins are OUT on Z80, IN on TARGET" (at 104.14 105.41 0) (effects (font (size 1.27 1.27)) (hide yes)))
  (pin "6")
  (pin "2")
  (pin "4")
  (pin "20")
  (pin "19")
  (pin "7")
  (pin "5")
  (pin "3")
  (pin "8")
  (pin "11")
  (pin "13")
  (pin "12")
  (pin "16")
  (pin "1")
  (pin "39")
  (pin "38")
  (pin "9")
  (pin "10")
  (pin "18")
  (pin "17")
  (pin "14")
  (pin "15")
  (pin "40")
  (pin "30")
  (pin "32")
  (pin "21")
  (pin "28")
  (pin "35")
  (pin "23")
  (pin "34")
  (pin "31")
  (pin "29")
  (pin "26")
  (pin "22")
  (pin "37")
  (pin "36")
  (pin "27")
  (pin "33")
  (pin "25")
  (pin "24"))
 (sheet_instances
  (path ""
   (page "1")))
 (embedded_fonts no))
